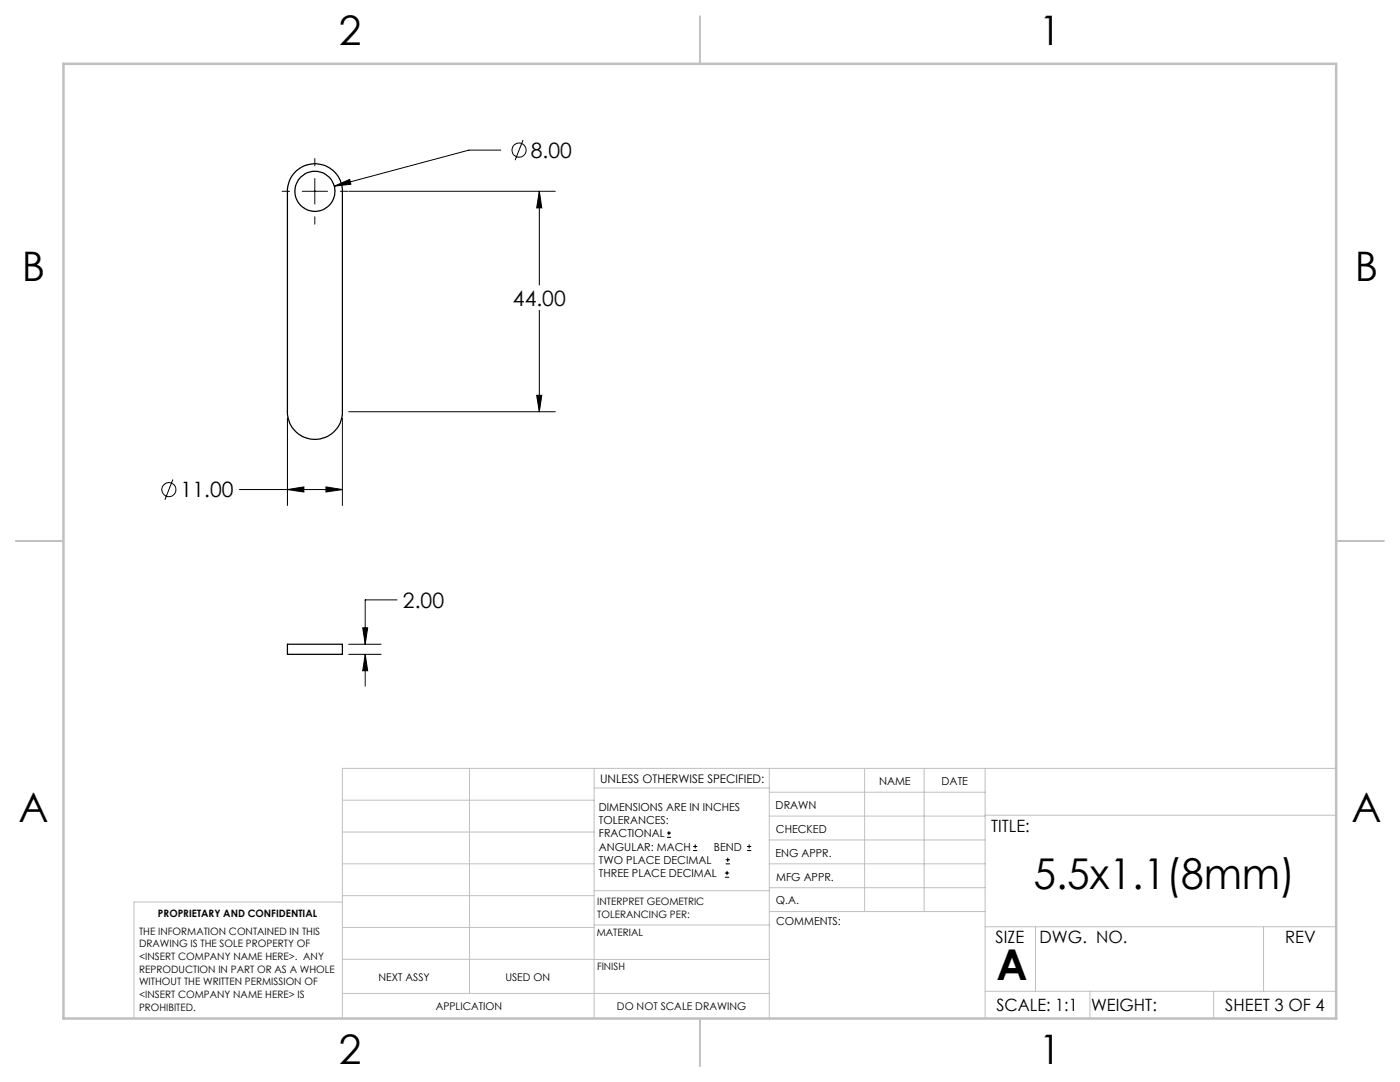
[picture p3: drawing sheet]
<svg xmlns="http://www.w3.org/2000/svg" width="279mm" height="216mm" viewBox="0 0 279 216" stroke-linecap="round" stroke-linejoin="round" font-family="sans-serif">
<g fill="none" stroke="#000" stroke-width=".25">
<path d="M58.9 34.4a5.5 5.5 0 0 1 6-1.3 5.5 5.5 0 0 1 3.4 5.1v44a5.5 5.5 0 0 1-5.5 5.5 5.5 5.5 0 0 1-5.4-5.5v-44a5.6 5.6 0 0 1 1.5-3.8zM57.4 128.6h10.9v2h-10.9z"/>
<circle cx="62.8" cy="38.2" r="4"/>
</g>
<g fill="none" stroke="#000" stroke-width=".2">
<path d="M56.3 38.2h1.5M60.3 38.2h5.1M62.8 31.6v1.5M62.8 35.6v5.1M66.7 37.1l3.1-1.3 .2 1zM67.9 38.2h1.5M69.6 38.2h41.2M99.9 30h-6.3l-26.9 7.1M104.4 27.9l-1.6 4.1M107.6 38.2l.5 3.3h-1zM107.6 38.2v18.7M62.8 43.3v1.4"/>
<path d="M107.1 78.9h1l-.5 3.3zM107.6 61.9v20.3M34.5 95.7l-1.6 4M47.8 97.7h20.5M57.4 97.7l3.2-.5v1zM57.4 83.4v17.5M65.1 97.2l3.2 .5-3.2 .5zM68.3 83.4v17.5M69.6 82.2h41.2M79.2 119.7h-6.3v8.9M69.6 128.6h6.5M69.6 130.6h6.5"/>
<path d="M72.4 125.3h1l-.5 3.3zM72.9 130.6l.5 3.2h-1zM72.9 130.6v6.3M133.1 167.1h.8M133.1 166.2h.8M133.5 165.8v.9M138.3 169.7h.8M138.3 168.9h.8M138.7 168.5v.8M144.7 175h.8M144.7 174.2h.8M144.8 172.4h.9"/>
<path d="M144.8 171.6h.9M145.1 173.8v.8M145.2 171.1v.9M149.1 169.7h.8M149.1 168.9h.8M149.5 168.5v.8"/>
<circle cx="103.6" cy="30" r="1.4"/>
<circle cx="33.7" cy="97.7" r="1.4"/>
</g>
<g fill="none" stroke="#c0c0c0" stroke-width=".2">
<path d="M68.3 159.7h50.3M93.7 153.3v44.9M118.6 153.3v49.9M118.6 157.2h34.9M153.5 153.3v49.9M153.5 158.1h43.1M172.5 153.3v28.6M184.4 153.3v28.6M196.6 153.3v49.9M266.7 153.3h-198.4v49.9M68.3 178.7h50.3M68.3 172.4h50.3"/>
<path d="M68.3 166h50.3M68.3 180h-41.6v23.2M118.6 177.7h35M153.5 167.6h43.1M153.5 162.8h43.1M153.5 172.4h43.1M153.5 177.1h43.1M196.6 162.7h70.1M68.3 198.2h85.2M68.3 191.4l85.2 .1M68.3 185.1h50.3M118.6 184.6h35"/>
<path d="M153.6 181.9h43M196.6 197.8h70.1M196.6 184.9h70.1M206.7 184.9v12.9M217.5 197.8v5.4M242.2 197.8v5.4M252.2 184.9v12.9"/>
</g>
<path d="M139.7 3.2v9.5M3.1 107.9h9.6M266.7 107.9h9.5M139.7 203.2v9.6" fill="none" stroke="#c0c0c0" stroke-width=".25"/>
<path d="M12.7 12.7h254v190.5h-254z" fill="none" stroke="#c0c0c0" stroke-width=".5"/>
<path d="M72.4 125.3h1l-.5 3.3zM72.9 130.6l.5 3.2h-1zM66.7 37.1l3.3-.3-.2-1zM107.1 78.9h1l-.5 3.3zM107.6 38.2l.5 3.3h-1zM57.4 97.7l3.2-.5v1zM65.1 97.2l3.2 .5-3.2 .5z" fill="#000"/>
<g font-size="8.5">
<text x="206.2" y="177.4">5.5x1.1(8mm)</text>
<text x="198.9" y="195.5">A</text>
</g>
<g font-size="8.1">
<text x="67.6" y="8.9">2</text>
<text x="207.3" y="8.9">1</text>
<text x="4.4" y="56.2">B</text>
<text x="270.4" y="56.2">B</text>
<text x="3.7" y="164.1">A</text>
<text x="269.7" y="164.1">A</text>
<text x="67.6" y="212.4">2</text>
<text x="207.3" y="212.4">1</text>
</g>
<g font-size="4.2">
<text x="105.9" y="31.5">8.00</text>
<text x="102.4" y="61">44.00</text>
<text x="36.1" y="99.2">11.00</text>
<text x="80.4" y="121.3">2.00</text>
</g>
<g font-size="3.4">
<text x="197.8" y="166">TITLE:</text>
<text x="198.7" y="188.1">SIZE</text>
<text x="207.5" y="188.1">DWG. NO.</text>
<text x="256.5" y="188.2">REV</text>
<text x="198.8" y="201.7">SCALE: 1:1</text>
<text x="217.7" y="201.8">WEIGHT:</text>
<text x="244.5" y="201.7">SHEET 3 OF 4</text>
</g>
<text font-size="2.4" x="119.8" y="156.2">UNLESS OTHERWISE SPECIFIED:</text>
<g font-size="2.2">
<text x="119.5" y="161.8">DIMENSIONS ARE IN INCHES</text>
<text x="154.8" y="161.4">DRAWN</text>
<text x="175.4" y="156.6">NAME</text>
<text x="187.9" y="156.7">DATE</text>
<text x="119.5" y="164.4">TOLERANCES:</text>
<text x="119.5" y="167.1">FRACTIONAL</text>
<text x="154.9" y="166.3">CHECKED</text>
<text x="119.5" y="169.7">ANGULAR: MACH</text>
<text x="119.5" y="172.4">TWO PLACE DECIMAL</text>
<text x="142.5" y="169.7">BEND</text>
<text x="154.8" y="170.9">ENG APPR.</text>
<text x="119.5" y="175">THREE PLACE DECIMAL</text>
<text x="154.9" y="175.7">MFG APPR.</text>
<text x="154.9" y="180.4">Q.A.</text>
<text x="154.9" y="184.6">COMMENTS:</text>
</g>
<g font-size="2.1">
<text x="75.5" y="195.7">NEXT ASSY</text>
<text x="100.9" y="195.7">USED ON</text>
<text x="86.9" y="201.5">APPLICATION</text>
<text x="123.1" y="201.6">DO NOT SCALE DRAWING</text>
</g>
<g font-size="2">
<text x="31.5" y="182.9">PROPRIETARY AND CONFIDENTIAL</text>
<text x="119.2" y="180.6">INTERPRET GEOMETRIC</text>
<text x="119.2" y="183.1">TOLERANCING PER:</text>
<text x="27.8" y="186.5">THE INFORMATION CONTAINED IN THIS</text>
<text x="27.8" y="189">DRAWING IS THE SOLE PROPERTY OF</text>
<text x="27.8" y="191.6">&lt;INSERT COMPANY NAME HERE&gt;. ANY</text>
<text x="119.1" y="186.7">MATERIAL</text>
<text x="27.8" y="194.1">REPRODUCTION IN PART OR AS A WHOLE</text>
<text x="27.8" y="196.6">WITHOUT THE WRITTEN PERMISSION OF</text>
<text x="119.1" y="193.5">FINISH</text>
<text x="27.8" y="199.1">&lt;INSERT COMPANY NAME HERE&gt; IS</text>
<text x="27.8" y="201.7">PROHIBITED.</text>
</g>
</svg>
